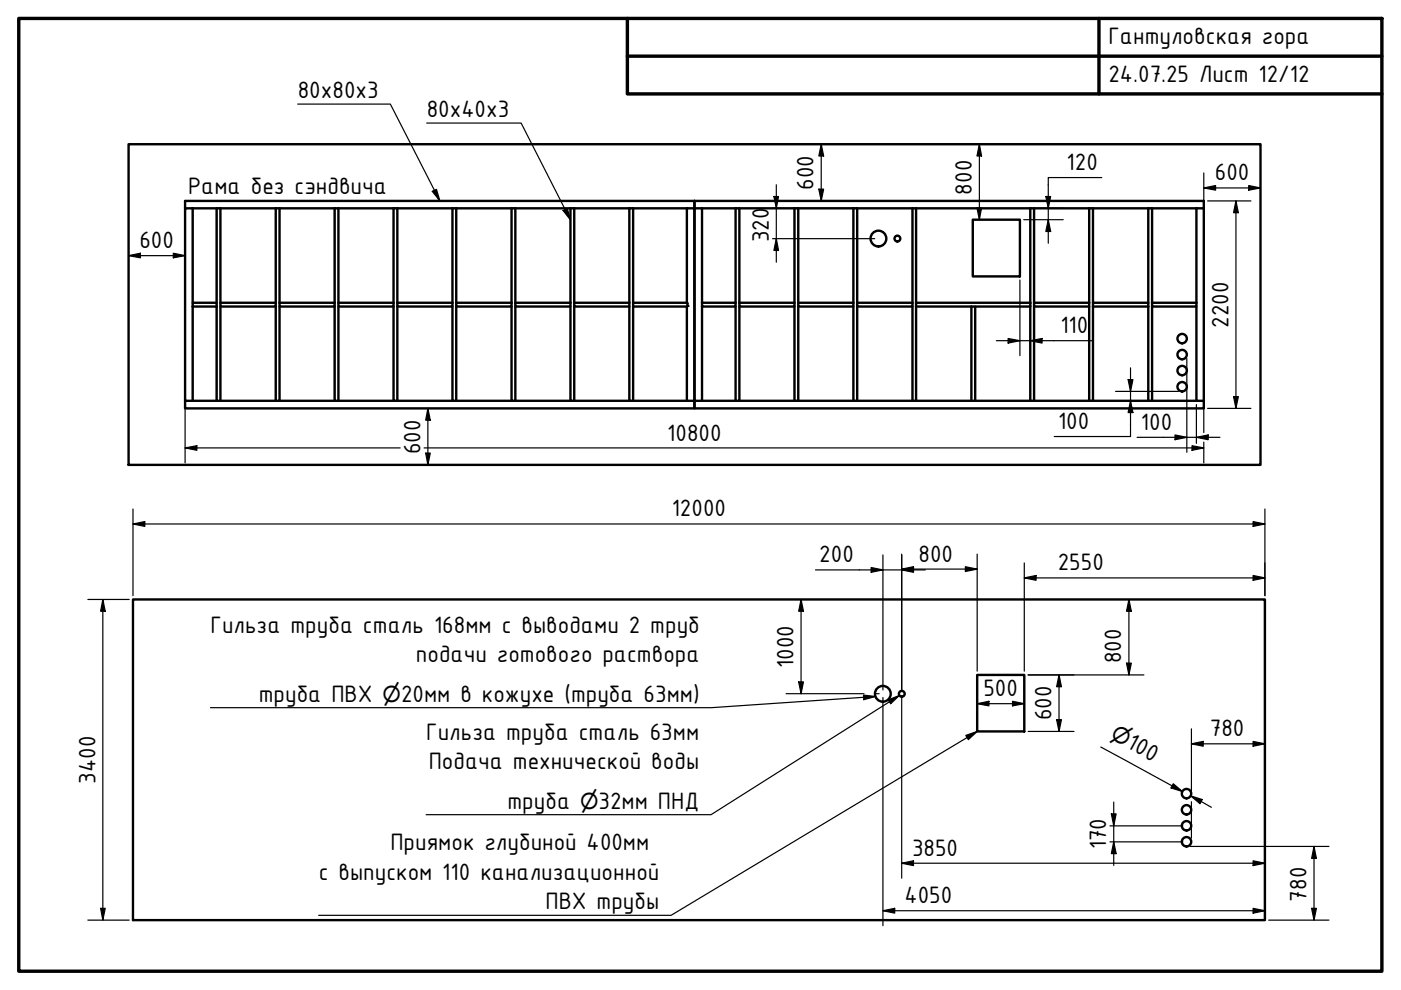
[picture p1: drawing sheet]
<svg xmlns="http://www.w3.org/2000/svg" width="297mm" height="210mm" viewBox="0 0 297 210" stroke-linecap="round" stroke-linejoin="round" font-family="sans-serif">
<!-- layer: Visible (ISO) -->
<g fill="none" stroke="#000" stroke-width=".51">
<path d="M27.3 30.6h240v68h-240zM39.2 44.2v-1.6h216v1.6M40.9 44.2v20M45.9 44.2v20M46.7 44.2v20M58.5 44.2v20M59.3 44.2v20M71 44.2v20M71.8 44.2v20M83.4 44.2v20M84.2 44.2v20M95.9 44.2v20"/>
<path d="M96.7 44.2v20M108.5 44.2v20M109.3 44.2v20M120.9 44.2v20M121.8 44.2v20M133.4 44.2v20M134.2 44.2v20M145.6 44.2v20h-11.4v20.8M147.2 42.6v1.6M148.8 44.2h8v20M156 44.2v20M156.8 44.2h12.4v20"/>
<path d="M168.4 44.2v20M169.2 44.2h12.5v20M180.9 44.2v20M181.7 44.2h12.5v20M193.5 44.2v20M194.2 44.2h25v20M206.2 46.6h10v12h-10zM218.4 44.2v20.8h-11.6M219.2 44.2h12.5v20M230.9 44.2v20M231.7 44.2h12.6v20M243.5 44.2v20"/>
<path d="M244.3 44.2h10.9v40.8h-1.5v-20M253.7 44.2v20M40.9 65v-.8h5v.8M40.9 65h5M40.9 65v20M45.9 65v20h12.6M46.7 64.2v.8h11.8v-.8M46.7 64.2h11.8M46.7 65v20M58.5 65v20h12.5M59.3 64.2v.8h11.7v-.8M59.3 64.2h11.7"/>
<path d="M59.3 65v20M71 65v20h12.4M71.8 64.2v.8h11.6v-.8M71.8 64.2h11.6M71.8 65v20M83.4 65v20h12.5M84.2 64.2v.8h11.7v-.8M84.2 64.2h11.7M84.2 65v20M95.9 65v20h12.6M96.7 64.2v.8h11.8v-.8M96.7 64.2h11.8"/>
<path d="M96.7 65v20M108.5 65v20h12.4M109.3 64.2v.8h11.6v-.8M109.3 64.2h11.6M109.3 65v20M120.9 65v20h12.5M121.8 64.2v.8h11.6v-.8M121.8 64.2h11.6M121.8 65v20M133.4 65v20h13.8v-40.8h-108v40.8h1.7M134.2 65h11.4v20M145.8 64.3v.6"/>
<path d="M148.8 64.2v-20h-1.6v40.8h58.8M148.8 64.2v.8h7.2v-.8M148.8 65v20M148.8 64.2h7.2M156 65v20M156.8 64.2v.8h11.6v-.8M156.8 65v20M156.8 64.2h11.6M168.4 65v20M169.2 64.2v.8h11.7v-.8M169.2 65v20M169.2 64.2h11.7"/>
<path d="M180.9 65v20M181.7 64.2v.8h11.8v-.8M181.7 65v20M181.7 64.2h11.8M193.5 65v20M194.2 64.2v20.8M194.2 64.2h24.2M194.2 65h11.8M206 65h.8v20h-.8M206 65v20M218.4 65v20M219.2 64.2v.8h11.7v-.8"/>
<path d="M219.2 65v20M219.2 64.2h11.7M230.9 65v20M231.7 65v-.8h11.8v.8M231.7 65v20M231.7 65h11.8M243.5 65v20M244.3 64.2v.8h9.4v-.8M244.3 65v20M244.3 64.2h9.4M39.2 85v1.6h108v-.1M40.9 85h5"/>
<path d="M147.2 85v1.5M206.8 85h46.9M255.2 85v1.6h-108v-.1M28.2 127.1h240v68h-240zM207.2 143.1h10v12h-10z"/>
<circle cx="186.2" cy="50.6" r="1.67"/>
<circle cx="190.3" cy="50.6" r=".61"/>
<circle cx="250.6" cy="75.2" r=".99"/>
<circle cx="250.6" cy="78.6" r=".99"/>
<circle cx="250.6" cy="71.8" r=".99"/>
<circle cx="250.6" cy="82" r=".99"/>
<circle cx="187.2" cy="147.1" r="1.67"/>
<circle cx="191.2" cy="147.1" r=".61"/>
<circle cx="251.6" cy="171.7" r=".99"/>
<circle cx="251.6" cy="178.5" r=".99"/>
<circle cx="251.6" cy="168.3" r=".99"/>
<circle cx="251.6" cy="175.1" r=".99"/>
</g>
<circle cx="145.8" cy="64.9" r=".25" fill="#000"/>
<!-- layer: Border (ISO) -->
<path d="M4 3.9h289v202h-289zM133 3.9v16h160M133 11.9h160M233 3.9v16" fill="none" stroke="#000" stroke-width=".72"/>
<!-- layer: Dimension (ISO) -->
<g fill="none" stroke="#000" stroke-width=".25">
<path d="M164.6 39.2v16.4M174.1 30.6l.5 2.5h-1zM174.1 30.6v12M207.6 30.6l.5 2.5h-1zM207.6 30.6v16M233.6 37.6h-11.4v14M255.2 39.8l2.5-.5v1zM255.2 39.8h12.1M255.2 36.7v6.7M264.8 39.3l2.5 .5-2.5 .5zM27.3 54.2l2.5-.5v1zM27.3 54.2h11.9"/>
<path d="M36.7 53.7l2.5 .5-2.5 .5zM148 42.6h15.6M163.8 44.2h17.1M163.8 50.6h21.7M164.1 41.7h1l-.5 2.5zM164.6 50.6l.5 2.5h-1zM165.6 42.6h11.7M173.6 40.1h1l-.5 2.5zM207.1 44.1h1l-.5 2.5zM216.2 59.4v16M217 46.6h8.4M219.2 44.2h6.2"/>
<path d="M221.7 41.7h1.1l-.6 2.5zM222.2 46.6l.6 2.5h-1.1zM256 42.6h9.2M262 42.6l.6 2.5h-1.1zM262 42.6v44M211.2 72.2h20.4M213.7 71.8l2.5 .4-2.5 .5zM218.4 72.2l2.5-.4v.9zM218.4 65v10.4M239.7 78v14.6h-16.2M251.6 76v19.9M39.2 95l2.5-.5v1z"/>
<path d="M39.2 95h45.6M39.2 85.8v12.3M89.9 95h165.3M90.3 96.1h.9l-.5 2.5zM90.7 86.6l.5 2.5h-.9zM90.7 86.6v12M236.5 85h7M236.5 83h13.4M239.2 80.5h1l-.5 2.5zM239.7 85l.5 2.5h-1zM241.1 92.7h17.6M249.1 92.2l2.5 .5-2.5 .5z"/>
<path d="M252.7 94.5l2.5 .5-2.5 .5zM253.7 92.7l2.5-.5v1zM253.7 85.8v8.2M255.2 85.8v5.9M255.2 93.7v4.4M256 86.6h9.2M261.5 84.1h1.1l-.6 2.5zM28.2 111.1l2.5-.5v1zM28.2 111.1h240M28.2 107.9v18.4M187.2 117.7v28.6M191.2 117.5v28.8"/>
<path d="M207.2 117.5v24.8M217.2 119.4v22.9M265.7 110.6l2.5 .5-2.5 .5zM268.2 107.9v18.4M18.6 127.1h8.8M21.8 127.1l.5 2.5h-1zM21.8 127.1v68M169.8 127.1l.5 2.5h-1zM169.8 127.1v20M172.9 120.8h23.3M184.7 120.3l2.5 .5-2.5 .5zM191.2 120.8l2.5-.5v1z"/>
<path d="M191.2 120.7l2.5-.5v1zM191.2 120.7h16M204.7 120.2l2.5 .5-2.5 .5zM217.2 122.5l2.5-.5v1zM217.2 122.5h51M239.4 127.1l.5 2.5h-1.1zM239.4 127.1v16M265.7 122l2.5 .5-2.5 .5zM166.7 147.1h16.5M169.3 144.6h1l-.5 2.5zM185.5 147.1h.9M187.2 147.9v48.4"/>
<path d="M191.2 147.9v38.3M207.2 149.2l2.5-.5v1zM207.2 149.2h10M207.2 143.9v8.5M214.7 148.7l2.5 .5-2.5 .5zM217.2 143.9v8.5M218 155.1h9.7M218 143.1h24.5M224 152.6h1l-.5 2.5zM224.5 143.1l.5 2.5h-1zM224.5 143.1v12M233.4 158.4l17.3 9.4-2.2-1.2"/>
<path d="M238.8 140.6h1.1l-.5 2.5zM252.6 157.7l2.5-.5v1zM252.6 157.7h15.6M252.6 154.5v14.3M265.7 157.2l2.5 .5-2.5 .5zM235.3 175.1h15.5M235.3 178.5h15.5M235.6 172.6h1l-.5 2.5zM236.1 178.5l.5 2.5h-1zM236.1 170.1v13.4M248.8 166.2l1.9 1.6-2.4-.7zM252.4 179.5h29.4"/>
<path d="M252.5 168.8l2.4 .7-.5 .9zM252.5 168.8l4.3 2.4M252.6 170v7.7M278.6 179.5l.5 2.5h-1zM278.6 179.5v15.6M18.6 195.1h8.8M21.3 192.6h1l-.5 2.5zM187.2 193.1l2.5-.5v1zM187.2 193.1h81M191.2 183l2.5-.5v1zM191.2 183h77M265.7 182.5l2.5 .5-2.5 .5z"/>
<path d="M265.7 192.6l2.5 .5-2.5 .5zM269 195.1h12.8M278.1 192.6h1l-.5 2.5z"/>
</g>
<g fill="#000">
<path d="M174.1 30.6l.5 2.5h-1zM207.6 30.6l.5 2.5h-1zM255.2 39.8l2.5-.5v1zM27.3 54.2l2.5-.5v1zM36.7 53.7l2.5 .5-2.5 .5zM164.1 41.7h1l-.5 2.5zM164.6 50.6l.5 2.5h-1zM173.6 40.1h1l-.5 2.5zM207.1 44.1h1l-.5 2.5zM221.7 41.7h1.1l-.6 2.5zM222.2 46.6l.6 2.5h-1.1zM262 42.6l.6 2.5h-1.1z"/>
<path d="M264.8 39.3l2.5 .5-2.5 .5zM213.7 71.8l2.5 .4-2.5 .5zM218.4 72.2l2.5-.4v.9zM39.2 95l2.5-.5v1zM90.3 96.1h.9l-.5 2.5zM90.7 86.6l.5 2.5h-.9zM239.2 80.5h1l-.5 2.5zM239.7 85l.5 2.5h-1zM249.1 92.2l2.5 .5-2.5 .5zM252.7 94.5l2.5 .5-2.5 .5zM253.7 92.7l2.5-.5v1zM261.5 84.1h1.1l-.6 2.5z"/>
<path d="M28.2 111.1l2.5-.5v1zM265.7 110.6l2.5 .5-2.5 .5zM21.8 127.1l.5 2.5h-1zM169.8 127.1l.5 2.5h-1zM184.7 120.3l2.5 .5-2.5 .5zM191.2 120.8l2.5-.5v1zM191.2 120.7l2.5-.5v1zM204.7 120.2l2.5 .5-2.5 .5zM217.2 122.5l2.5-.5v1zM239.4 127.1l.5 2.5h-1.1zM265.7 122l2.5 .5-2.5 .5zM169.3 144.6h1l-.5 2.5z"/>
<path d="M207.2 149.2l2.5-.5v1zM214.7 148.7l2.5 .5-2.5 .5zM224 152.6h1l-.5 2.5zM224.5 143.1l.5 2.5h-1zM238.8 140.6h1.1l-.5 2.5zM252.6 157.7l2.5-.5v1zM265.7 157.2l2.5 .5-2.5 .5zM235.6 172.6h1l-.5 2.5zM248.8 166.2l1.9 1.6-2.4-.7zM252.5 168.8l2.4 .7-.5 .9zM21.3 192.6h1l-.5 2.5zM187.2 193.1l2.5-.5v1z"/>
<path d="M191.2 183l2.5-.5v1zM236.1 178.5l.5 2.5h-1zM265.7 182.5l2.5 .5-2.5 .5zM265.7 192.6l2.5 .5-2.5 .5zM278.1 192.6h1l-.5 2.5zM278.6 179.5l.5 2.5h-1z"/>
</g>
<!-- layer: Symbol (ISO) -->
<path d="M63.1 22.1h19.7l10.5 20.5M90.5 26.1h20l10.4 20.5M91.7 40.6l.8-.5 .8 2.5zM119.4 44.6l.9-.4 .6 2.4zM183.1 147.4l2.5 .3-2.5 .7zM185.6 147.7l-34.8 2.3h-106.2M188.3 148.4l2.4-.9-1.9 1.7zM190.7 147.5l-40 25.2h-60.4M204.8 155.9l2.4-.8-1.9 1.7zM207.2 155.1l-64.9 39h-74.7" fill="none" stroke="#000" stroke-width=".25"/>
<path d="M91.7 40.6l.8-.5 .8 2.5zM119.4 44.6l.9-.4 .6 2.4zM183.1 147.4l2.5 .3-2.5 .7zM188.3 148.4l2.4-.9-1.9 1.7zM204.8 155.9l2.4-.8-1.9 1.7z" fill="#000"/>
<g font-size="5.4">
<text x="235" y="9.4">Гантуловская гора</text>
<text x="235" y="17.4">24.07.25 Лист 12/12</text>
<text x="63.1" y="20.8">80x80x3</text>
<text x="90.5" y="24.8">80x40x3</text>
<text x="39.9" y="41.1">Рама без сэндвича</text>
<text x="172.5" y="40.3" transform="rotate(-90 172.5 40.3)">600</text>
<text x="206" y="41.2" transform="rotate(-90 206 41.2)">800</text>
<text x="226.1" y="36.1">120</text>
<text x="257.6" y="38.2">600</text>
<text x="29.6" y="52.6">600</text>
<text x="163" y="51.4" transform="rotate(-90 163 51.4)">320</text>
<text x="224.8" y="70.7">110</text>
<text x="260.4" y="69.5" transform="rotate(-90 260.4 69.5)">2200</text>
<text x="141.5" y="93.4">10800</text>
<text x="224.3" y="90.9">100</text>
<text x="241.9" y="91.1">100</text>
<text x="89.2" y="96.2" transform="rotate(-90 89.2 96.2)">600</text>
<text x="142.4" y="109.5">12000</text>
<text x="173.7" y="119.2">200</text>
<text x="194.7" y="119.1">800</text>
<text x="224.3" y="120.9">2550</text>
<text x="44.6" y="134.1">Гильза труба сталь 168мм с выводами 2 труб</text>
<text x="88.2" y="140.3">подачи готового раствора</text>
<text x="168.2" y="141.6" transform="rotate(-90 168.2 141.6)">1000</text>
<text x="237.7" y="140.6" transform="rotate(-90 237.7 140.6)">800</text>
<text x="54.9" y="148.8">труба ПВХ</text>
<text x="85" y="148.8">20мм в кожухе (труба 63мм)</text>
<text x="208.5" y="147.6">500</text>
<text x="222.9" y="152.8" transform="rotate(-90 222.9 152.8)">600</text>
<text x="90.3" y="156.8">Гильза труба сталь 63мм</text>
<text x="238.7" y="158.5" transform="rotate(29 238.7 158.5)">100</text>
<text x="256.5" y="156.1">780</text>
<text x="20.2" y="166.2" transform="rotate(-90 20.2 166.2)">3400</text>
<text x="90.9" y="163">Подача технической воды</text>
<text x="107.6" y="171.5">труба</text>
<text x="126.9" y="171.5">32мм ПНД</text>
<text x="82.8" y="180.3">Приямок глубиной 400мм</text>
<text x="193.4" y="181.4">3850</text>
<text x="234.5" y="180.1" transform="rotate(-90 234.5 180.1)">170</text>
<text x="67.6" y="186.6">с выпуском 110 канализационной</text>
<text x="191.8" y="191.5">4050</text>
<text x="277" y="191.1" transform="rotate(-90 277 191.1)">780</text>
<text x="115.7" y="192.8">ПВХ трубы</text>
</g>
<g font-size="4.6">
<text x="81.1" y="148.8">⌀</text>
<text x="235.2" y="156.6" transform="rotate(29 235.2 156.6)">⌀</text>
<text x="123" y="171.5">⌀</text>
</g>
</svg>
